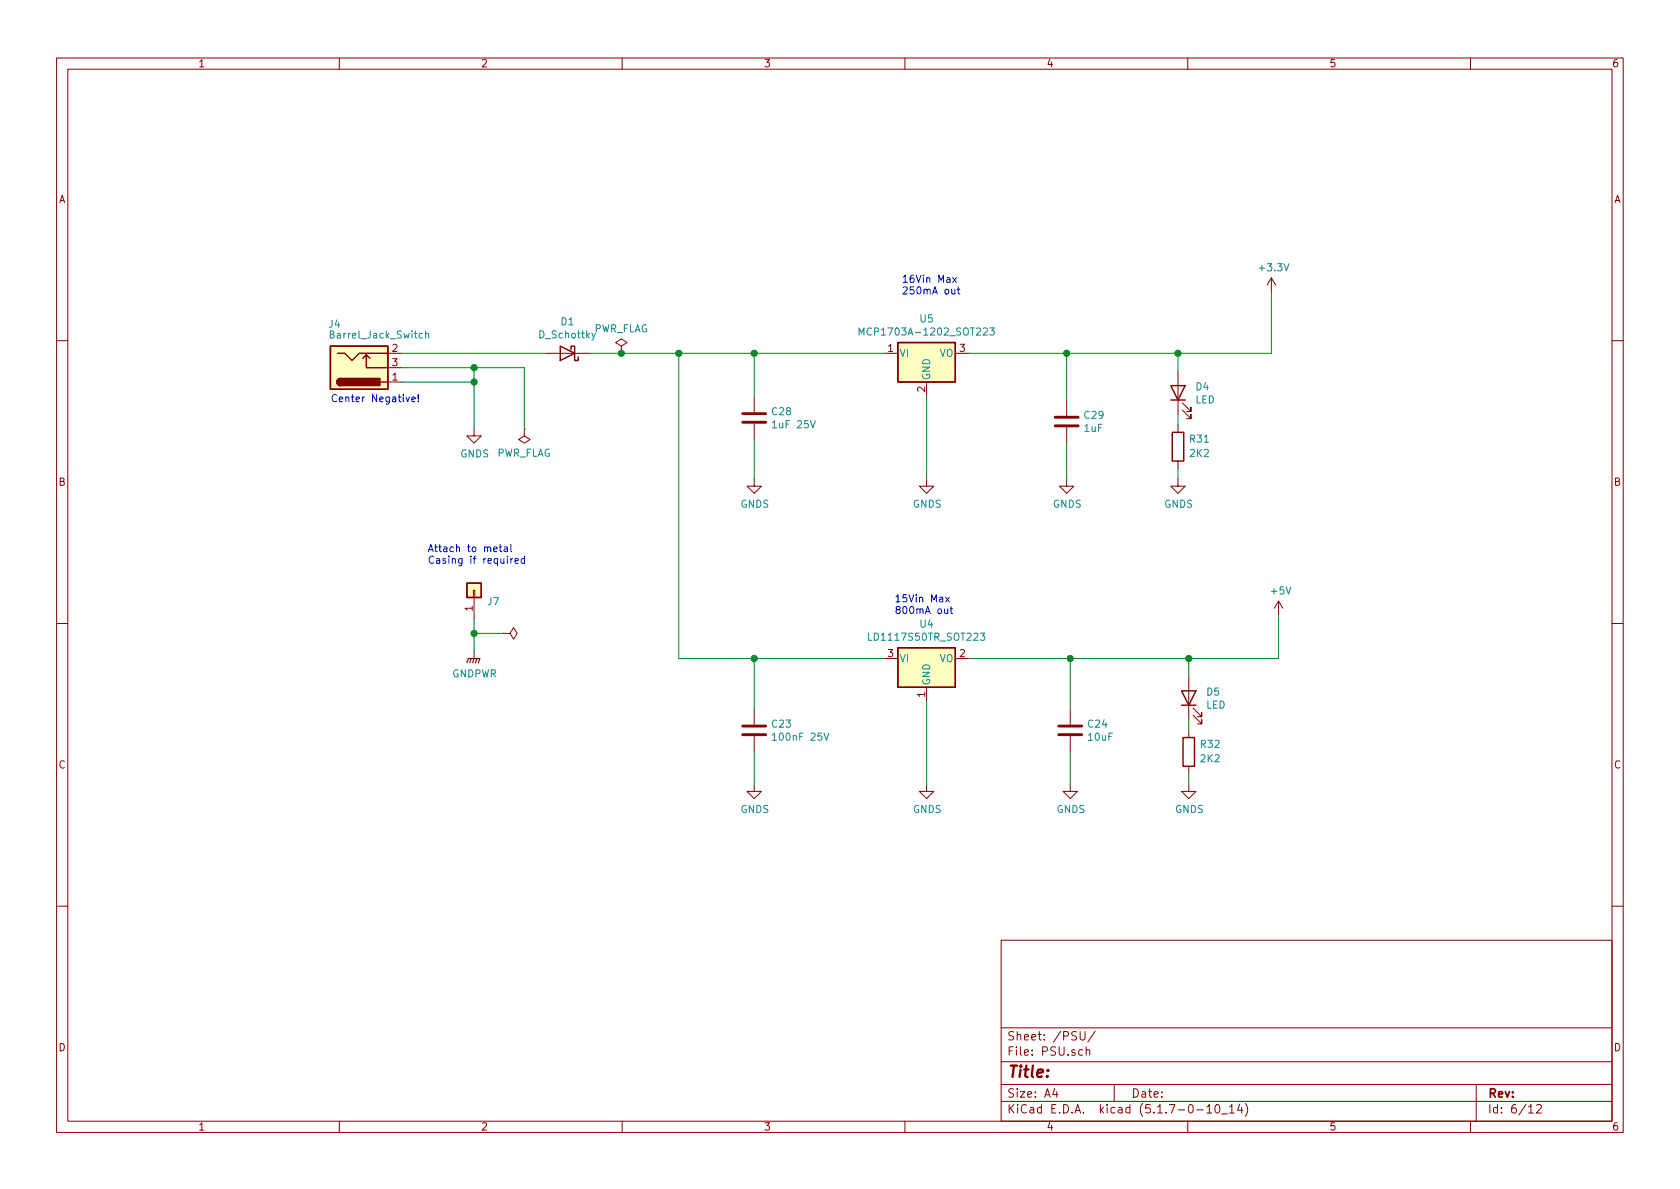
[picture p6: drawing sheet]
EESchema Schematic File Version 4
EELAYER 30 0
EELAYER END
$Descr A4 11693 8268
encoding utf-8
Sheet 6 12
Title ""
Date ""
Rev ""
Comp ""
Comment1 ""
Comment2 ""
Comment3 ""
Comment4 ""
$EndDescr
$Comp
L Device:D_Schottky D1
U 1 1
P 3950 2450
F 0 "D1" H 3950 2233 50  0000 C CNN
F 1 "D_Schottky" H 3950 2324 50  0000 C CNN
F 2 "Diode_SMD:D_SOD-123F" H 3950 2450 50  0001 C CNN
F 3 "~" H 3950 2450 50  0001 C CNN
	1    3950 2450
	-1   0    0    1   
$EndComp
Wire Wire Line
	4100 2450 4325 2450
Wire Wire Line
	3800 2450 2800 2450
$Comp
L Connector:Barrel_Jack_Switch J4
U 1 1
P 2500 2550
F 0 "J4" H 2375 2250 50  0000 R CNN
F 1 "Barrel_Jack_Switch" H 3000 2325 50  0000 R CNN
F 2 "Connector_BarrelJack:BarrelJack_Horizontal" H 2550 2510 50  0001 C CNN
F 3 "~" H 2550 2510 50  0001 C CNN
	1    2500 2550
	1    0    0    1   
$EndComp
Wire Wire Line
	2800 2550 3300 2550
Wire Wire Line
	3300 2550 3300 2650
$Comp
L power:GNDS #PWR0130
U 1 1
P 3300 2975
F 0 "#PWR0130" H 3300 2725 50  0001 C CNN
F 1 "GNDS" H 3305 2802 50  0000 C CNN
F 2 "" H 3300 2975 50  0001 C CNN
F 3 "" H 3300 2975 50  0001 C CNN
	1    3300 2975
	1    0    0    -1  
$EndComp
Wire Wire Line
	2800 2650 3300 2650
Connection ~ 3300 2650
Wire Wire Line
	3300 2650 3300 2975
Wire Wire Line
	6450 2750 6450 3325
$Comp
L power:GNDS #PWR0131
U 1 1
P 6450 3325
F 0 "#PWR0131" H 6450 3075 50  0001 C CNN
F 1 "GNDS" H 6455 3152 50  0000 C CNN
F 2 "" H 6450 3325 50  0001 C CNN
F 3 "" H 6450 3325 50  0001 C CNN
	1    6450 3325
	1    0    0    -1  
$EndComp
Wire Wire Line
	6750 2450 7425 2450
Wire Wire Line
	8850 2450 8850 2025
$Comp
L power:+3.3V #PWR0132
U 1 1
P 8850 2025
F 0 "#PWR0132" H 8850 1875 50  0001 C CNN
F 1 "+3.3V" H 8865 2198 50  0000 C CNN
F 2 "" H 8850 2025 50  0001 C CNN
F 3 "" H 8850 2025 50  0001 C CNN
	1    8850 2025
	1    0    0    -1  
$EndComp
$Comp
L Device:C C29
U 1 1
P 7425 2925
F 0 "C29" H 7540 2971 50  0000 L CNN
F 1 "1uF" H 7540 2880 50  0000 L CNN
F 2 "Capacitor_SMD:C_1206_3216Metric_Pad1.42x1.75mm_HandSolder" H 7463 2775 50  0001 C CNN
F 3 "~" H 7425 2925 50  0001 C CNN
	1    7425 2925
	1    0    0    -1  
$EndComp
Wire Wire Line
	7425 2775 7425 2450
Connection ~ 7425 2450
Wire Wire Line
	7425 3075 7425 3325
$Comp
L power:GNDS #PWR0133
U 1 1
P 7425 3325
F 0 "#PWR0133" H 7425 3075 50  0001 C CNN
F 1 "GNDS" H 7430 3152 50  0000 C CNN
F 2 "" H 7425 3325 50  0001 C CNN
F 3 "" H 7425 3325 50  0001 C CNN
	1    7425 3325
	1    0    0    -1  
$EndComp
$Comp
L Device:C C28
U 1 1
P 5250 2900
F 0 "C28" H 5365 2946 50  0000 L CNN
F 1 "1uF 25V" H 5365 2855 50  0000 L CNN
F 2 "Capacitor_SMD:C_1206_3216Metric_Pad1.42x1.75mm_HandSolder" H 5288 2750 50  0001 C CNN
F 3 "~" H 5250 2900 50  0001 C CNN
	1    5250 2900
	1    0    0    -1  
$EndComp
Wire Wire Line
	5250 2750 5250 2450
Wire Wire Line
	5250 3050 5250 3325
$Comp
L power:GNDS #PWR0134
U 1 1
P 5250 3325
F 0 "#PWR0134" H 5250 3075 50  0001 C CNN
F 1 "GNDS" H 5255 3152 50  0000 C CNN
F 2 "" H 5250 3325 50  0001 C CNN
F 3 "" H 5250 3325 50  0001 C CNN
	1    5250 3325
	1    0    0    -1  
$EndComp
$Comp
L power:PWR_FLAG #FLG0102
U 1 1
P 3650 2975
F 0 "#FLG0102" H 3650 3050 50  0001 C CNN
F 1 "PWR_FLAG" H 3650 3148 50  0000 C CNN
F 2 "" H 3650 2975 50  0001 C CNN
F 3 "~" H 3650 2975 50  0001 C CNN
	1    3650 2975
	-1   0    0    1   
$EndComp
Wire Wire Line
	3650 2975 3650 2550
Wire Wire Line
	3650 2550 3300 2550
Connection ~ 3300 2550
Text Notes 2300 2800 0    50   ~ 0
Center Negative!
$Comp
L power:PWR_FLAG #FLG0105
U 1 1
P 4325 2450
F 0 "#FLG0105" H 4325 2525 50  0001 C CNN
F 1 "PWR_FLAG" H 4325 2623 50  0000 C CNN
F 2 "" H 4325 2450 50  0001 C CNN
F 3 "~" H 4325 2450 50  0001 C CNN
	1    4325 2450
	1    0    0    -1  
$EndComp
Wire Wire Line
	7425 2450 8200 2450
$Comp
L power:GNDPWR #PWR016
U 1 1
P 3300 4525
F 0 "#PWR016" H 3300 4325 50  0001 C CNN
F 1 "GNDPWR" H 3304 4371 50  0000 C CNN
F 2 "" H 3300 4475 50  0001 C CNN
F 3 "" H 3300 4475 50  0001 C CNN
	1    3300 4525
	1    0    0    -1  
$EndComp
Wire Wire Line
	3300 4525 3300 4400
$Comp
L Connector_Generic:Conn_01x01 J7
U 1 1
P 3300 4100
F 0 "J7" V 3218 4012 50  0000 R CNN
F 1 "Conn_01x01" V 3173 4012 50  0001 R CNN
F 2 "TestPoint:TestPoint_Pad_2.0x2.0mm" H 3300 4100 50  0001 C CNN
F 3 "~" H 3300 4100 50  0001 C CNN
	1    3300 4100
	0    -1   -1   0   
$EndComp
$Comp
L power:PWR_FLAG #FLG0106
U 1 1
P 3500 4400
F 0 "#FLG0106" H 3500 4475 50  0001 C CNN
F 1 "PWR_FLAG" H 3500 4573 50  0001 C CNN
F 2 "" H 3500 4400 50  0001 C CNN
F 3 "~" H 3500 4400 50  0001 C CNN
	1    3500 4400
	0    1    1    0   
$EndComp
Wire Wire Line
	3500 4400 3300 4400
Connection ~ 3300 4400
Wire Wire Line
	3300 4400 3300 4300
Text Notes 6275 2050 0    50   ~ 0
16Vin Max\n250mA out
$Comp
L Regulator_Linear:MCP1703A-1202_SOT223 U5
U 1 1
P 6450 2450
F 0 "U5" H 6450 2692 50  0000 C CNN
F 1 "MCP1703A-1202_SOT223" H 6450 2601 50  0000 C CNN
F 2 "Package_TO_SOT_SMD:SOT-223-3_TabPin2" H 6450 2650 50  0001 C CNN
F 3 "http://ww1.microchip.com/downloads/en/DeviceDoc/20005122B.pdf" H 6450 2400 50  0001 C CNN
	1    6450 2450
	1    0    0    -1  
$EndComp
Wire Wire Line
	6150 4575 5250 4575
Wire Wire Line
	4725 4575 4725 2450
Connection ~ 4725 2450
Wire Wire Line
	4725 2450 5250 2450
Wire Wire Line
	6750 4575 7450 4575
Wire Wire Line
	8900 4575 8900 4275
$Comp
L power:+5V #PWR021
U 1 1
P 8900 4275
F 0 "#PWR021" H 8900 4125 50  0001 C CNN
F 1 "+5V" H 8915 4448 50  0000 C CNN
F 2 "" H 8900 4275 50  0001 C CNN
F 3 "" H 8900 4275 50  0001 C CNN
	1    8900 4275
	1    0    0    -1  
$EndComp
Wire Wire Line
	6450 4875 6450 5450
$Comp
L power:GNDS #PWR019
U 1 1
P 6450 5450
F 0 "#PWR019" H 6450 5200 50  0001 C CNN
F 1 "GNDS" H 6455 5277 50  0000 C CNN
F 2 "" H 6450 5450 50  0001 C CNN
F 3 "" H 6450 5450 50  0001 C CNN
	1    6450 5450
	1    0    0    -1  
$EndComp
$Comp
L Device:C C23
U 1 1
P 5250 5075
F 0 "C23" H 5365 5121 50  0000 L CNN
F 1 "100nF 25V" H 5365 5030 50  0000 L CNN
F 2 "Capacitor_SMD:C_1206_3216Metric_Pad1.42x1.75mm_HandSolder" H 5288 4925 50  0001 C CNN
F 3 "~" H 5250 5075 50  0001 C CNN
	1    5250 5075
	1    0    0    -1  
$EndComp
Wire Wire Line
	5250 4925 5250 4575
Wire Wire Line
	5250 5225 5250 5450
$Comp
L power:GNDS #PWR018
U 1 1
P 5250 5450
F 0 "#PWR018" H 5250 5200 50  0001 C CNN
F 1 "GNDS" H 5255 5277 50  0000 C CNN
F 2 "" H 5250 5450 50  0001 C CNN
F 3 "" H 5250 5450 50  0001 C CNN
	1    5250 5450
	1    0    0    -1  
$EndComp
Connection ~ 5250 4575
Wire Wire Line
	5250 4575 4725 4575
$Comp
L Device:C C24
U 1 1
P 7450 5075
F 0 "C24" H 7565 5121 50  0000 L CNN
F 1 "10uF" H 7565 5030 50  0000 L CNN
F 2 "Capacitor_SMD:C_1206_3216Metric_Pad1.42x1.75mm_HandSolder" H 7488 4925 50  0001 C CNN
F 3 "~" H 7450 5075 50  0001 C CNN
	1    7450 5075
	1    0    0    -1  
$EndComp
Wire Wire Line
	7450 4925 7450 4575
Wire Wire Line
	7450 5225 7450 5450
$Comp
L power:GNDS #PWR020
U 1 1
P 7450 5450
F 0 "#PWR020" H 7450 5200 50  0001 C CNN
F 1 "GNDS" H 7455 5277 50  0000 C CNN
F 2 "" H 7450 5450 50  0001 C CNN
F 3 "" H 7450 5450 50  0001 C CNN
	1    7450 5450
	1    0    0    -1  
$EndComp
Connection ~ 7450 4575
Wire Wire Line
	7450 4575 8275 4575
Text Notes 6225 4275 0    50   ~ 0
15Vin Max\n800mA out
$Comp
L Regulator_Linear:LD1117S50TR_SOT223 U4
U 1 1
P 6450 4575
F 0 "U4" H 6450 4817 50  0000 C CNN
F 1 "LD1117S50TR_SOT223" H 6450 4726 50  0000 C CNN
F 2 "Package_TO_SOT_SMD:SOT-223-3_TabPin2" H 6450 4775 50  0001 C CNN
F 3 "http://www.st.com/st-web-ui/static/active/en/resource/technical/document/datasheet/CD00000544.pdf" H 6550 4325 50  0001 C CNN
	1    6450 4575
	1    0    0    -1  
$EndComp
Wire Wire Line
	8200 3250 8200 3325
$Comp
L power:GNDS #PWR?
U 1 1
P 8200 3325
AR Path="/5F834C36/5FB5CF09" Ref="#PWR?"  Part="1" 
AR Path="/5F95DD48/5FB5CF09" Ref="#PWR035"  Part="1" 
F 0 "#PWR035" H 8200 3075 50  0001 C CNN
F 1 "GNDS" H 8205 3152 50  0000 C CNN
F 2 "" H 8200 3325 50  0001 C CNN
F 3 "" H 8200 3325 50  0001 C CNN
	1    8200 3325
	1    0    0    -1  
$EndComp
Wire Wire Line
	8200 2950 8200 2875
$Comp
L Device:R R?
U 1 1
P 8200 3100
AR Path="/5F834C36/5FB5CF10" Ref="R?"  Part="1" 
AR Path="/5F95DD48/5FB5CF10" Ref="R31"  Part="1" 
F 0 "R31" H 8050 3050 50  0000 C CNN
F 1 "2K2" H 8050 3150 50  0000 C CNN
F 2 "Resistor_SMD:R_0805_2012Metric_Pad1.20x1.40mm_HandSolder" V 8130 3100 50  0001 C CNN
F 3 "~" H 8200 3100 50  0001 C CNN
	1    8200 3100
	-1   0    0    1   
$EndComp
Wire Wire Line
	8200 2575 8200 2450
$Comp
L Device:LED D?
U 1 1
P 8200 2725
AR Path="/5F834C36/5FB5CF17" Ref="D?"  Part="1" 
AR Path="/5F95DD48/5FB5CF17" Ref="D4"  Part="1" 
F 0 "D4" V 8239 2607 50  0000 R CNN
F 1 "LED" V 8148 2607 50  0000 R CNN
F 2 "LED_SMD:LED_0805_2012Metric_Pad1.15x1.40mm_HandSolder" H 8200 2725 50  0001 C CNN
F 3 "~" H 8200 2725 50  0001 C CNN
	1    8200 2725
	0    -1   -1   0   
$EndComp
Connection ~ 8200 2450
Wire Wire Line
	8200 2450 8850 2450
Wire Wire Line
	8275 5375 8275 5450
$Comp
L power:GNDS #PWR?
U 1 1
P 8275 5450
AR Path="/5F834C36/5FB5F500" Ref="#PWR?"  Part="1" 
AR Path="/5F95DD48/5FB5F500" Ref="#PWR036"  Part="1" 
F 0 "#PWR036" H 8275 5200 50  0001 C CNN
F 1 "GNDS" H 8280 5277 50  0000 C CNN
F 2 "" H 8275 5450 50  0001 C CNN
F 3 "" H 8275 5450 50  0001 C CNN
	1    8275 5450
	1    0    0    -1  
$EndComp
Wire Wire Line
	8275 5075 8275 5000
$Comp
L Device:R R?
U 1 1
P 8275 5225
AR Path="/5F834C36/5FB5F507" Ref="R?"  Part="1" 
AR Path="/5F95DD48/5FB5F507" Ref="R32"  Part="1" 
F 0 "R32" H 8125 5175 50  0000 C CNN
F 1 "2K2" H 8125 5275 50  0000 C CNN
F 2 "Resistor_SMD:R_0805_2012Metric_Pad1.20x1.40mm_HandSolder" V 8205 5225 50  0001 C CNN
F 3 "~" H 8275 5225 50  0001 C CNN
	1    8275 5225
	-1   0    0    1   
$EndComp
Wire Wire Line
	8275 4700 8275 4575
$Comp
L Device:LED D?
U 1 1
P 8275 4850
AR Path="/5F834C36/5FB5F50E" Ref="D?"  Part="1" 
AR Path="/5F95DD48/5FB5F50E" Ref="D5"  Part="1" 
F 0 "D5" V 8314 4732 50  0000 R CNN
F 1 "LED" V 8223 4732 50  0000 R CNN
F 2 "LED_SMD:LED_0805_2012Metric_Pad1.15x1.40mm_HandSolder" H 8275 4850 50  0001 C CNN
F 3 "~" H 8275 4850 50  0001 C CNN
	1    8275 4850
	0    -1   -1   0   
$EndComp
Connection ~ 8275 4575
Wire Wire Line
	8275 4575 8900 4575
Connection ~ 4325 2450
Wire Wire Line
	4325 2450 4725 2450
Wire Wire Line
	5250 2450 6150 2450
Connection ~ 5250 2450
Text Notes 2975 3925 0    50   ~ 0
Attach to metal\nCasing if required
$EndSCHEMATC
